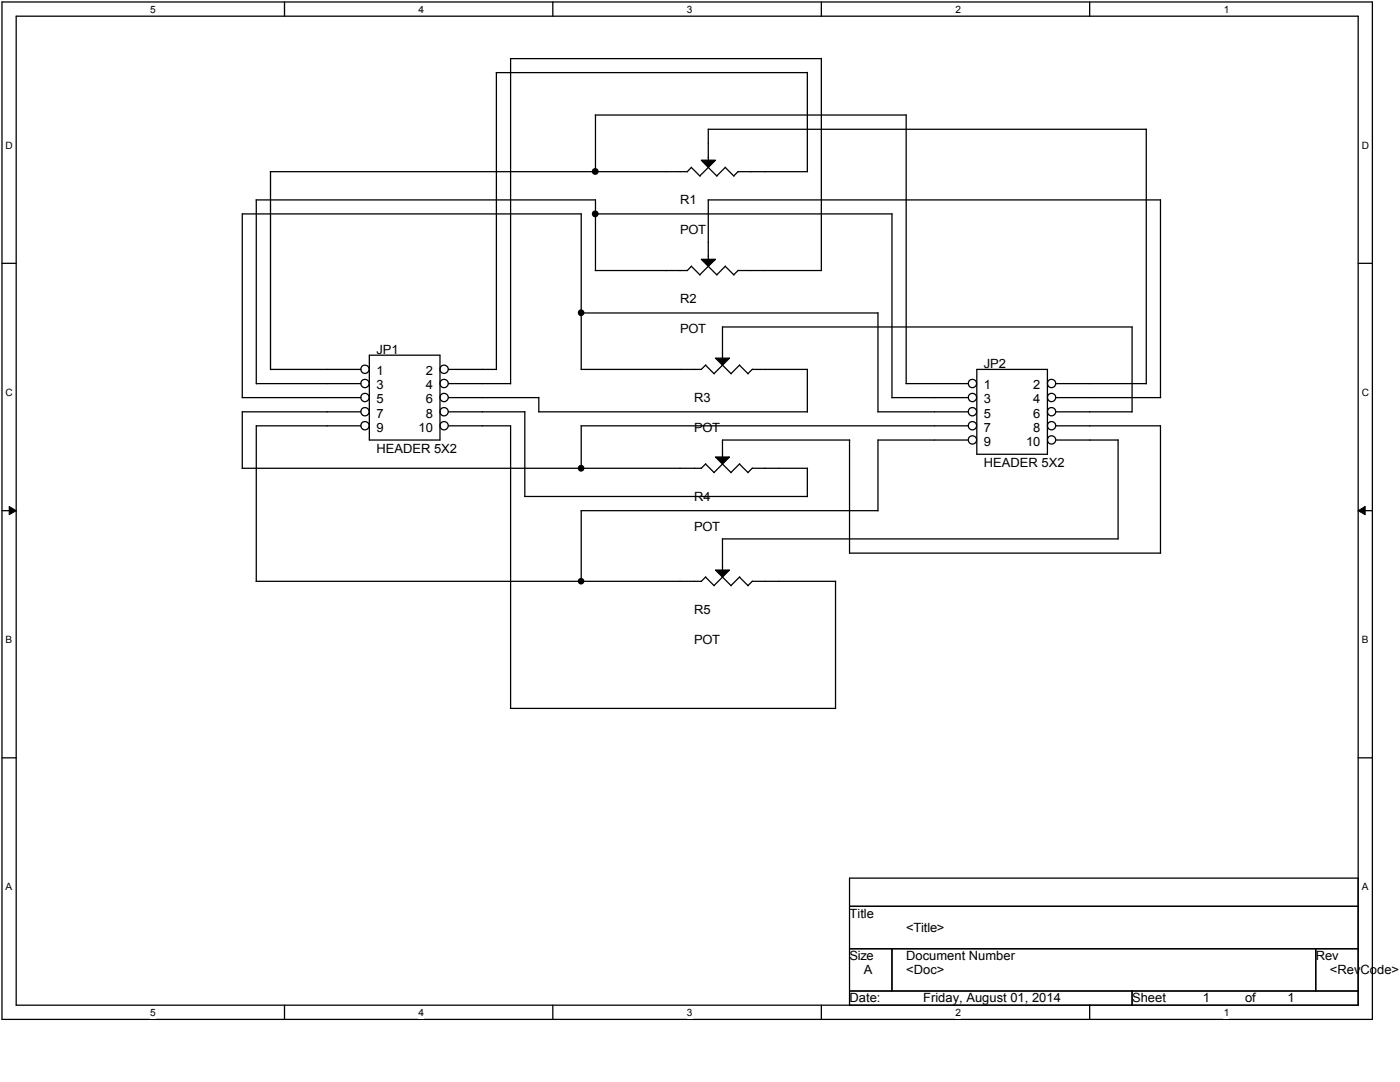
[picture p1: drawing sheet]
<svg xmlns="http://www.w3.org/2000/svg" width="279mm" height="216mm" viewBox="0 0 279 216" stroke-linecap="round" stroke-linejoin="round" font-family="sans-serif">
<path d="M.4 .4h273.5v203h-273.5zM3.2 3.2h267.9v197.4h-267.9z" fill="none" stroke="#000" stroke-width=".25"/>
<g fill="#fff">
<path d="M30 .7h1.1v2.3h-1.1z"/>
<path d="M30 200.9h1.1v2.3h-1.1z"/>
</g>
<path d="M56.8 .4v2.8M56.8 200.6v2.8" fill="none" stroke="#000" stroke-width=".25"/>
<g fill="#fff">
<path d="M83.5 .7h1.1v2.3h-1.1z"/>
<path d="M83.5 200.9h1.1v2.3h-1.1z"/>
</g>
<path d="M110.3 .4v2.8M110.3 200.6v2.8" fill="none" stroke="#000" stroke-width=".25"/>
<g fill="#fff">
<path d="M137.1 .7h1.1v2.3h-1.1z"/>
<path d="M137.1 200.9h1.1v2.3h-1.1z"/>
</g>
<path d="M163.9 .4v2.8M163.9 200.6v2.8" fill="none" stroke="#000" stroke-width=".25"/>
<g fill="#fff">
<path d="M190.7 .7h1.1v2.3h-1.1z"/>
<path d="M190.7 200.9h1.1v2.3h-1.1z"/>
</g>
<path d="M217.5 .4v2.8M217.5 200.6v2.8" fill="none" stroke="#000" stroke-width=".25"/>
<g fill="#fff">
<path d="M244.2 .7h1.1v2.3h-1.1z"/>
<path d="M244.2 200.9h1.1v2.3h-1.1z"/>
<path d="M1.1 27.9h1.5v2.2h-1.5z"/>
<path d="M271.8 27.9h1.4v2.2h-1.4z"/>
<path d="M1.1 77.2h1.5v2.2h-1.5z"/>
<path d="M271.8 77.2h1.4v2.2h-1.4z"/>
</g>
<path d="M.4 52.5h2.8M271.1 52.5h2.8" fill="none" stroke="#000" stroke-width=".25"/>
<g fill="#fff">
<path d="M1.1 126.5h1.3v2.3h-1.3z"/>
<path d="M271.8 126.5h1.3v2.3h-1.3z"/>
</g>
<path d="M.4 101.9h2.8M271.1 101.9h2.8" fill="none" stroke="#000" stroke-width=".25"/>
<path d="M1.8 101.1l1.4 .8-1.4 .8zM271.1 101.9l1.3-.8v1.6z" fill="#000"/>
<path d="M1.8 101.1l1.4 .8-1.4 .8zM271.1 101.9l1.3-.8v1.6z" fill="none" stroke="#000" stroke-width=".2"/>
<g fill="#fff">
<path d="M1.1 175.9h1.3v2.2h-1.3z"/>
<path d="M271.8 175.9h1.3v2.2h-1.3z"/>
</g>
<g fill="none" stroke="#000" stroke-width=".25">
<path d="M99 14.5l62.1-.1v19.9M99.1 14.5v59.3M51.1 39.9l67.7-.1v14.2M51.1 39.9v36.7M53.9 34.3h83.3M54 34.3v39.5M118.8 23h62M118.8 23v11.3M138 33.4l1.7 1.7M138 33.4l-.8 .9M140 32h2.8l-1.4 1.4zM141.3 39.9h90.3v39.4"/>
<path d="M141.4 33.4l1.7 1.7M141.4 25.8v6.2M141.4 39.9v11.8M141.4 25.8h87.4M141.4 33.4l-1.7 1.7M144.7 33.4l1.8 1.7M144.8 33.4l-1.8 1.7M147.3 34.3h13.9M147.3 34.2l-.9 .9M180.8 22.9v53.6M228.8 25.8v50.8M116 42.7v31.1"/>
<path d="M116 42.7l-67.6-.1v36.7M118.8 54h18.4M118.8 42.7h59.3M138 53.1l1.7 1.8M138 53.1l-.8 .9M140 51.7h2.8l-1.4 1.4zM141.4 53.1l1.7 1.8M141.4 53.1l-1.7 1.7M144.7 53.1l1.8 1.8M144.8 53.1l-1.8 1.7M147.3 54h16.7M147.3 53.9l-.9 .9"/>
<path d="M163.9 54v-42.3h-62v64.9M178 42.7v36.7M48.3 79.3h23.7M51.1 76.5h20.9M54 73.7h18M73.7 70.9h14.1v16.9h-14.1zM89.5 73.7h9.6M89.5 76.5h12.4M89.5 79.3h18M107.5 79.3v2.9M116 62.5h59.2M116 73.7h24"/>
<path d="M140.8 72.9l1.7 1.7M140.8 72.8l-.8 .9M142.8 71.5h2.8l-1.4 1.4zM144.2 65.2v6.3M144.2 72.9l1.7 1.7M144.2 65.2h81.8M144.2 72.8l-1.7 1.8M147.6 72.9l1.7 1.7M147.6 72.8l-1.7 1.8M150.1 73.7h11.1M150.2 73.7l-.9 .9M161.1 73.7v8.5"/>
<path d="M175.2 62.4v19.8M178 79.3h15.2M180.8 76.5h12.4M194.9 73.7h14.1v16.9h-14.1zM210.7 76.5h18.1M210.7 79.3h20.9M225.9 65.2v17M48.3 93.4h91.7M48.4 82.2h23.6M48.4 82.1v11.3M51.1 85h20.9M51.1 84.9v31.1"/>
<path d="M89.5 82.2h15.2M89.5 85h12.4M101.9 84.9v56.5h64.9M104.7 82.1v17M107.5 82.2h53.6M116 85h77.2M116 85v8.5M140.8 92.6l1.7 1.7M140.8 92.5l-.8 .9M142.8 91.2h2.8l-1.4 1.4zM144.2 92.6l1.7 1.7M144.2 92.5l-1.7 1.8"/>
<path d="M147.6 92.6l1.7 1.7M147.6 92.5l-1.7 1.8M150.1 93.4h11.1M150.2 93.4l-.9 .9M161.1 93.4v5.7h-56.4M169.5 87.8v22.6M169.6 87.8h-25.4v3.4M175.2 87.8h18M175.2 82.2h18M175.2 87.8v14.1M210.7 87.8h12.4M210.7 82.2h15.2"/>
<path d="M210.7 85h20.9M223.1 87.8v19.7M231.6 84.9v25.5M51.1 116h88.9M116 101.9h59.2M116 101.9v14.1M140.8 115.2l1.7 1.7M140.8 115.1l-.8 .9M142.8 113.8h2.8l-1.4 1.4zM144.2 115.2l1.7 1.7M144.2 107.5v6.3M144.2 107.5h79"/>
<path d="M144.2 115.1l-1.7 1.7M147.6 115.2l1.7 1.7M147.6 115.1l-1.7 1.7M150.1 116h16.7M150.2 116l-.9 .8M166.8 116v25.4M169.5 110.4h62.1M.4 151.2h2.8M271.1 151.2h2.8M169.5 175.2h101.6v25.4h-101.6zM169.5 180.8h101.6M169.5 189.3h101.6"/>
<path d="M169.5 197.7h101.6M178 189.3v8.4M225.9 197.7v2.9M262.6 189.3v8.4"/>
<circle cx="118.8" cy="34.2" r=".56"/>
<circle cx="118.8" cy="42.7" r=".56"/>
<circle cx="72.8" cy="76.5" r=".83"/>
<circle cx="72.8" cy="79.3" r=".83"/>
<circle cx="72.8" cy="73.7" r=".83"/>
<circle cx="88.6" cy="76.5" r=".83"/>
<circle cx="88.6" cy="79.3" r=".83"/>
<circle cx="88.6" cy="73.7" r=".83"/>
<circle cx="116" cy="62.4" r=".55"/>
<circle cx="194.1" cy="76.5" r=".83"/>
<circle cx="194.1" cy="79.3" r=".83"/>
<circle cx="209.9" cy="76.5" r=".83"/>
<circle cx="209.9" cy="79.3" r=".83"/>
<circle cx="72.8" cy="84.9" r=".83"/>
<circle cx="72.8" cy="82.1" r=".83"/>
<circle cx="88.6" cy="84.9" r=".83"/>
<circle cx="88.6" cy="82.1" r=".83"/>
<circle cx="116" cy="93.4" r=".55"/>
<circle cx="194.1" cy="84.9" r=".83"/>
<circle cx="194.1" cy="82.1" r=".83"/>
<circle cx="194.1" cy="87.8" r=".83"/>
<circle cx="209.9" cy="82.1" r=".83"/>
<circle cx="209.9" cy="84.9" r=".83"/>
<circle cx="209.9" cy="87.8" r=".83"/>
<circle cx="116" cy="116" r=".54"/>
</g>
<g fill="#000">
<path d="M140 32h2.8l-1.4 1.4zM140 51.7h2.8l-1.4 1.4zM142.8 71.5h2.8l-1.4 1.4zM142.8 91.2h2.8l-1.4 1.4zM142.8 113.8h2.8l-1.4 1.4z"/>
<circle cx="118.8" cy="34.2" r=".56"/>
<circle cx="118.8" cy="42.7" r=".56"/>
<circle cx="116" cy="62.4" r=".55"/>
<circle cx="116" cy="93.4" r=".55"/>
<circle cx="116" cy="116" r=".54"/>
</g>
<g font-size="2.5">
<text x="135.7" y="40.8">R1</text>
<text x="135.7" y="46.7">POT</text>
<text x="135.7" y="60.5">R2</text>
<text x="75.1" y="70.6">JP1</text>
<text x="135.7" y="66.4">POT</text>
<text x="75.1" y="74.9">1</text>
<text x="75.1" y="77.7">3</text>
<text x="85" y="74.9">2</text>
<text x="85" y="77.7">4</text>
<text x="196.3" y="73.5">JP2</text>
<text x="196.3" y="77.7">1</text>
<text x="206.2" y="77.7">2</text>
<text x="75.1" y="80.5">5</text>
<text x="75.1" y="83.3">7</text>
<text x="85" y="80.5">6</text>
<text x="85" y="83.3">8</text>
<text x="138.6" y="80.2">R3</text>
<text x="196.3" y="80.5">3</text>
<text x="196.3" y="83.3">5</text>
<text x="206.2" y="80.5">4</text>
<text x="206.2" y="83.3">6</text>
<text x="75.1" y="86.1">9</text>
<text x="83.5" y="86.1">10</text>
<text x="138.6" y="86.2">POT</text>
<text x="196.3" y="86.1">7</text>
<text x="196.3" y="88.9">9</text>
<text x="204.8" y="88.9">10</text>
<text x="206.2" y="86.1">8</text>
<text x="75.1" y="90.4">HEADER 5X2</text>
<text x="196.3" y="93.2">HEADER 5X2</text>
<text x="138.6" y="100">R4</text>
<text x="138.6" y="105.9">POT</text>
<text x="138.6" y="122.5">R5</text>
<text x="138.6" y="128.4">POT</text>
<text x="169.5" y="183.1">Title</text>
<text x="180.8" y="185.9">&lt;Title&gt;</text>
<text x="169.5" y="191.6">Size</text>
<text x="180.8" y="191.6">Document Number</text>
<text x="262.6" y="191.6">Rev</text>
<text x="172.4" y="194.4">A</text>
<text x="180.8" y="194.4">&lt;Doc&gt;</text>
<text x="265.4" y="194.4">&lt;RevCode&gt;</text>
<text x="169.5" y="200">Date:</text>
<text x="184.2" y="200">Friday, August 01, 2014</text>
<text x="225.9" y="200">Sheet</text>
<text x="240" y="200">1</text>
<text x="248.5" y="200">of</text>
<text x="257" y="200">1</text>
</g>
<g font-size="2">
<text x="30" y="2.6">5</text>
<text x="83.5" y="2.6">4</text>
<text x="137.1" y="2.6">3</text>
<text x="190.7" y="2.6">2</text>
<text x="244.2" y="2.6">1</text>
<text x="1.1" y="29.7">D</text>
<text x="271.8" y="29.7">D</text>
<text x="1.1" y="79">C</text>
<text x="271.8" y="79">C</text>
<text x="1.1" y="128.4">B</text>
<text x="271.8" y="128.4">B</text>
<text x="1.1" y="177.7">A</text>
<text x="271.8" y="177.7">A</text>
<text x="30" y="202.7">5</text>
<text x="83.5" y="202.7">4</text>
<text x="137.1" y="202.7">3</text>
<text x="190.7" y="202.7">2</text>
<text x="244.2" y="202.7">1</text>
</g>
</svg>
